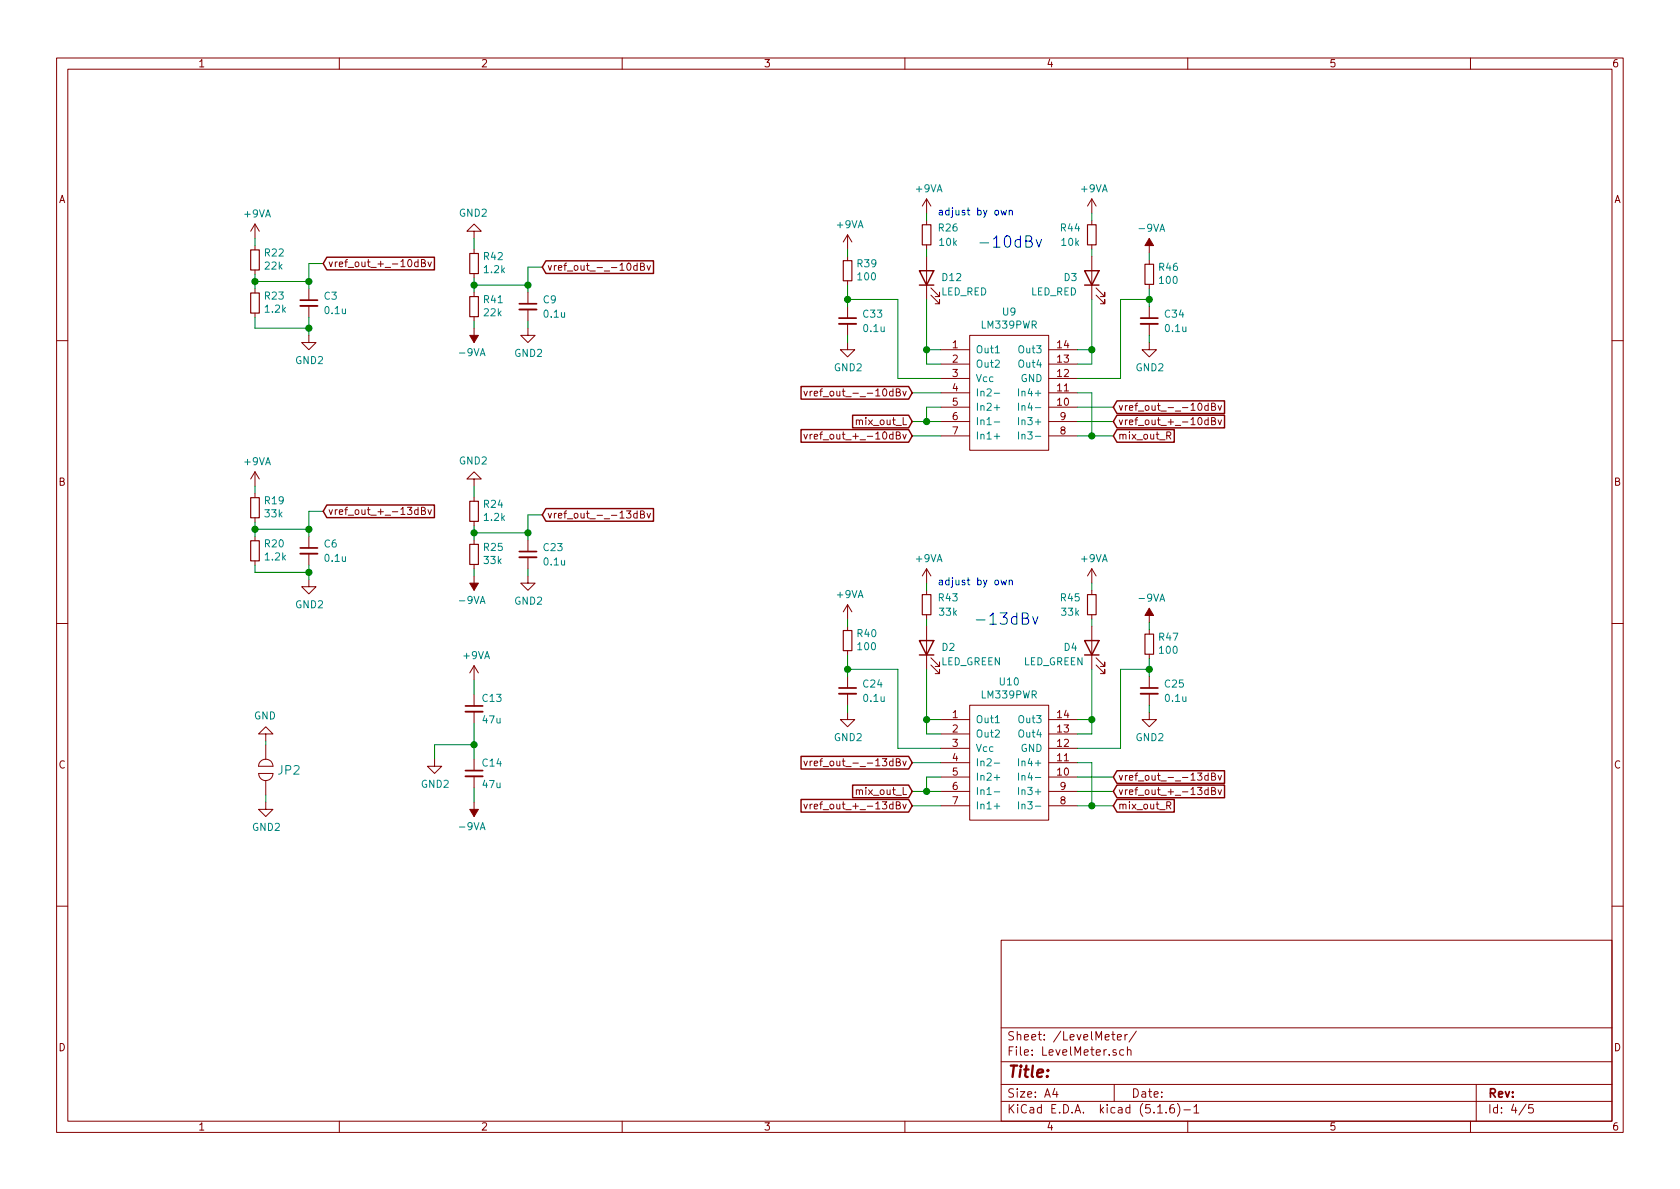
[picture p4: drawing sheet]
EESchema Schematic File Version 4
EELAYER 30 0
EELAYER END
$Descr A4 11693 8268
encoding utf-8
Sheet 4 5
Title ""
Date ""
Rev ""
Comp ""
Comment1 ""
Comment2 ""
Comment3 ""
Comment4 ""
$EndDescr
$Comp
L power:+9VA #PWR?
U 1 1
P 1775 1650
AR Path="/5EE15687/5F045951" Ref="#PWR?"  Part="1" 
AR Path="/5F045951" Ref="#PWR?"  Part="1" 
AR Path="/5EF8073C/5F045951" Ref="#PWR?"  Part="1" 
AR Path="/5F64D560/5F045951" Ref="#PWR050"  Part="1" 
F 0 "#PWR050" H 1775 1525 50  0001 C CNN
F 1 "+9VA" H 1790 1823 50  0000 C CNN
F 2 "" H 1775 1650 50  0001 C CNN
F 3 "" H 1775 1650 50  0001 C CNN
	1    1775 1650
	1    0    0    -1  
$EndComp
$Comp
L Device:R_Small R22
U 1 1
P 1775 1800
F 0 "R22" H 1716 1754 50  0000 R CNN
F 1 "22k" H 1716 1845 50  0000 R CNN
F 2 "Resistor_SMD:R_0603_1608Metric_Pad1.05x0.95mm_HandSolder" H 1775 1800 50  0001 C CNN
F 3 "~" H 1775 1800 50  0001 C CNN
	1    1775 1800
	-1   0    0    1   
$EndComp
Wire Wire Line
	1775 1700 1775 1650
$Comp
L Device:R_Small R23
U 1 1
P 1775 2100
F 0 "R23" H 1716 2054 50  0000 R CNN
F 1 "1.2k" H 1716 2145 50  0000 R CNN
F 2 "Resistor_SMD:R_0603_1608Metric_Pad1.05x0.95mm_HandSolder" H 1775 2100 50  0001 C CNN
F 3 "~" H 1775 2100 50  0001 C CNN
	1    1775 2100
	-1   0    0    1   
$EndComp
$Comp
L Device:R_Small R26
U 1 1
P 6450 1625
F 0 "R26" H 6600 1675 50  0000 C CNN
F 1 "10k" H 6600 1575 50  0000 C CNN
F 2 "Resistor_SMD:R_0603_1608Metric_Pad1.05x0.95mm_HandSolder" H 6450 1625 50  0001 C CNN
F 3 "~" H 6450 1625 50  0001 C CNN
	1    6450 1625
	1    0    0    -1  
$EndComp
Text GLabel 6350 2925 0    50   Input ~ 0
mix_out_L
$Comp
L Device:LED D12
U 1 1
P 6450 1925
F 0 "D12" V 6450 1825 50  0000 R CNN
F 1 "LED_RED" V 6350 1825 50  0000 R CNN
F 2 "LED_SMD:LED_0603_1608Metric_Pad1.05x0.95mm_HandSolder" H 6450 1925 50  0001 C CNN
F 3 "~" H 6450 1925 50  0001 C CNN
	1    6450 1925
	0    -1   -1   0   
$EndComp
Text Notes 6800 1725 0    79   ~ 0
-10dBv
Wire Wire Line
	1775 1900 1775 1950
Wire Wire Line
	1775 1950 2150 1950
Wire Wire Line
	2150 1950 2150 1825
Connection ~ 1775 1950
Wire Wire Line
	1775 1950 1775 2000
$Comp
L Device:R_Small R41
U 1 1
P 3300 2125
F 0 "R41" H 3241 2079 50  0000 R CNN
F 1 "22k" H 3241 2170 50  0000 R CNN
F 2 "Resistor_SMD:R_0603_1608Metric_Pad1.05x0.95mm_HandSolder" H 3300 2125 50  0001 C CNN
F 3 "~" H 3300 2125 50  0001 C CNN
	1    3300 2125
	-1   0    0    1   
$EndComp
$Comp
L Device:R_Small R42
U 1 1
P 3300 1825
F 0 "R42" H 3241 1779 50  0000 R CNN
F 1 "1.2k" H 3241 1870 50  0000 R CNN
F 2 "Resistor_SMD:R_0603_1608Metric_Pad1.05x0.95mm_HandSolder" H 3300 1825 50  0001 C CNN
F 3 "~" H 3300 1825 50  0001 C CNN
	1    3300 1825
	-1   0    0    1   
$EndComp
Wire Wire Line
	3300 2275 3300 2225
Wire Wire Line
	3300 1925 3300 1975
Wire Wire Line
	3300 1975 3675 1975
Connection ~ 3300 1975
Wire Wire Line
	3300 1975 3300 2025
Text GLabel 2250 1825 2    50   Input ~ 0
vref_out_+_-10dBv
Text GLabel 3775 1850 2    50   Input ~ 0
vref_out_-_-10dBv
Wire Wire Line
	6550 3025 6350 3025
$Comp
L power:+9VA #PWR?
U 1 1
P 5900 1725
AR Path="/5EE15687/5F528B81" Ref="#PWR?"  Part="1" 
AR Path="/5F528B81" Ref="#PWR?"  Part="1" 
AR Path="/5EF8073C/5F528B81" Ref="#PWR?"  Part="1" 
AR Path="/5F64D560/5F528B81" Ref="#PWR056"  Part="1" 
F 0 "#PWR056" H 5900 1600 50  0001 C CNN
F 1 "+9VA" H 5915 1898 50  0000 C CNN
F 2 "" H 5900 1725 50  0001 C CNN
F 3 "" H 5900 1725 50  0001 C CNN
	1    5900 1725
	1    0    0    -1  
$EndComp
$Comp
L power:-9VA #PWR?
U 1 1
P 3300 2275
AR Path="/5EE15687/5F52A8F1" Ref="#PWR?"  Part="1" 
AR Path="/5EF8073C/5F52A8F1" Ref="#PWR?"  Part="1" 
AR Path="/5F52A8F1" Ref="#PWR?"  Part="1" 
AR Path="/5F64D560/5F52A8F1" Ref="#PWR055"  Part="1" 
F 0 "#PWR055" H 3300 2150 50  0001 C CNN
F 1 "-9VA" H 3315 2448 50  0000 C CNN
F 2 "" H 3300 2275 50  0001 C CNN
F 3 "" H 3300 2275 50  0001 C CNN
	1    3300 2275
	-1   0    0    1   
$EndComp
Wire Wire Line
	3300 1650 3300 1725
Wire Wire Line
	6350 2925 6450 2925
Wire Wire Line
	6350 2725 6550 2725
Wire Wire Line
	6550 2825 6450 2825
Wire Wire Line
	6450 2825 6450 2925
Connection ~ 6450 2925
Wire Wire Line
	6450 2925 6550 2925
Wire Wire Line
	6550 2525 6450 2525
Wire Wire Line
	6450 2525 6450 2425
Wire Wire Line
	6450 2425 6550 2425
Wire Wire Line
	7600 2425 7500 2425
Connection ~ 6450 2425
Wire Wire Line
	7500 2525 7600 2525
Wire Wire Line
	7600 2525 7600 2425
Connection ~ 7600 2425
$Comp
L Device:C_Small C?
U 1 1
P 5900 2225
AR Path="/5F54C558" Ref="C?"  Part="1" 
AR Path="/5EF8073C/5F54C558" Ref="C?"  Part="1" 
AR Path="/5F64D560/5F54C558" Ref="C33"  Part="1" 
F 0 "C33" H 6000 2275 50  0000 L CNN
F 1 "0.1u" H 6000 2175 50  0000 L CNN
F 2 "Capacitor_SMD:C_0603_1608Metric_Pad1.05x0.95mm_HandSolder" H 5900 2225 50  0001 C CNN
F 3 "~" H 5900 2225 50  0001 C CNN
	1    5900 2225
	1    0    0    -1  
$EndComp
Wire Wire Line
	5900 2325 5900 2375
Wire Wire Line
	6250 2625 6550 2625
Wire Wire Line
	6250 2075 5900 2075
Wire Wire Line
	6250 2075 6250 2625
Connection ~ 5900 2075
Wire Wire Line
	5900 2075 5900 2125
$Comp
L Device:C_Small C?
U 1 1
P 8000 2225
AR Path="/5F564556" Ref="C?"  Part="1" 
AR Path="/5EF8073C/5F564556" Ref="C?"  Part="1" 
AR Path="/5F64D560/5F564556" Ref="C34"  Part="1" 
F 0 "C34" H 8100 2275 50  0000 L CNN
F 1 "0.1u" H 8100 2175 50  0000 L CNN
F 2 "Capacitor_SMD:C_0603_1608Metric_Pad1.05x0.95mm_HandSolder" H 8000 2225 50  0001 C CNN
F 3 "~" H 8000 2225 50  0001 C CNN
	1    8000 2225
	1    0    0    -1  
$EndComp
Wire Wire Line
	8000 2000 8000 2075
$Comp
L power:-9VA #PWR?
U 1 1
P 8000 1750
AR Path="/5EE15687/5F56DC02" Ref="#PWR?"  Part="1" 
AR Path="/5EF8073C/5F56DC02" Ref="#PWR?"  Part="1" 
AR Path="/5F56DC02" Ref="#PWR?"  Part="1" 
AR Path="/5F64D560/5F56DC02" Ref="#PWR081"  Part="1" 
F 0 "#PWR081" H 8000 1625 50  0001 C CNN
F 1 "-9VA" H 8015 1923 50  0000 C CNN
F 2 "" H 8000 1750 50  0001 C CNN
F 3 "" H 8000 1750 50  0001 C CNN
	1    8000 1750
	1    0    0    -1  
$EndComp
Wire Wire Line
	8000 2075 7800 2075
Wire Wire Line
	7800 2075 7800 2625
Wire Wire Line
	7800 2625 7500 2625
Connection ~ 8000 2075
Wire Wire Line
	8000 2075 8000 2125
$Comp
L power:+9VA #PWR?
U 1 1
P 6450 1475
AR Path="/5EE15687/5F5D3764" Ref="#PWR?"  Part="1" 
AR Path="/5F5D3764" Ref="#PWR?"  Part="1" 
AR Path="/5EF8073C/5F5D3764" Ref="#PWR?"  Part="1" 
AR Path="/5F64D560/5F5D3764" Ref="#PWR058"  Part="1" 
F 0 "#PWR058" H 6450 1350 50  0001 C CNN
F 1 "+9VA" H 6465 1648 50  0000 C CNN
F 2 "" H 6450 1475 50  0001 C CNN
F 3 "" H 6450 1475 50  0001 C CNN
	1    6450 1475
	1    0    0    -1  
$EndComp
Wire Wire Line
	6450 1475 6450 1525
Wire Wire Line
	6450 1725 6450 1775
$Comp
L toripoyo:LM339PWR U9
U 1 1
P 6750 3125
F 0 "U9" H 7025 4090 50  0000 C CNN
F 1 "LM339PWR" H 7025 3999 50  0000 C CNN
F 2 "Package_SO:TSSOP-14_4.4x5mm_P0.65mm" H 6500 3025 50  0001 C CNN
F 3 "" H 6500 3025 50  0001 C CNN
	1    6750 3125
	1    0    0    -1  
$EndComp
$Comp
L Device:R_Small R39
U 1 1
P 5900 1875
F 0 "R39" H 5841 1829 50  0000 R CNN
F 1 "100" H 5841 1920 50  0000 R CNN
F 2 "Resistor_SMD:R_0603_1608Metric_Pad1.05x0.95mm_HandSolder" H 5900 1875 50  0001 C CNN
F 3 "~" H 5900 1875 50  0001 C CNN
	1    5900 1875
	-1   0    0    1   
$EndComp
Wire Wire Line
	5900 1725 5900 1775
Wire Wire Line
	5900 1975 5900 2075
$Comp
L Device:R_Small R46
U 1 1
P 8000 1900
F 0 "R46" H 7941 1854 50  0000 R CNN
F 1 "100" H 7941 1945 50  0000 R CNN
F 2 "Resistor_SMD:R_0603_1608Metric_Pad1.05x0.95mm_HandSolder" H 8000 1900 50  0001 C CNN
F 3 "~" H 8000 1900 50  0001 C CNN
	1    8000 1900
	-1   0    0    1   
$EndComp
Wire Wire Line
	8000 1750 8000 1800
$Comp
L Device:C_Small C?
U 1 1
P 2150 2100
AR Path="/5FC6A940" Ref="C?"  Part="1" 
AR Path="/5EF8073C/5FC6A940" Ref="C?"  Part="1" 
AR Path="/5F64D560/5FC6A940" Ref="C3"  Part="1" 
F 0 "C3" H 2250 2150 50  0000 L CNN
F 1 "0.1u" H 2250 2050 50  0000 L CNN
F 2 "Capacitor_SMD:C_0603_1608Metric_Pad1.05x0.95mm_HandSolder" H 2150 2100 50  0001 C CNN
F 3 "~" H 2150 2100 50  0001 C CNN
	1    2150 2100
	1    0    0    -1  
$EndComp
Wire Wire Line
	2150 2000 2150 1950
Connection ~ 2150 1950
$Comp
L Device:C_Small C?
U 1 1
P 3675 2125
AR Path="/5FC86997" Ref="C?"  Part="1" 
AR Path="/5EF8073C/5FC86997" Ref="C?"  Part="1" 
AR Path="/5F64D560/5FC86997" Ref="C9"  Part="1" 
F 0 "C9" H 3775 2175 50  0000 L CNN
F 1 "0.1u" H 3775 2075 50  0000 L CNN
F 2 "Capacitor_SMD:C_0603_1608Metric_Pad1.05x0.95mm_HandSolder" H 3675 2125 50  0001 C CNN
F 3 "~" H 3675 2125 50  0001 C CNN
	1    3675 2125
	1    0    0    -1  
$EndComp
Wire Wire Line
	3675 2275 3675 2225
Wire Wire Line
	3675 2025 3675 1975
Wire Wire Line
	2250 1825 2150 1825
Wire Wire Line
	3775 1850 3675 1850
Wire Wire Line
	3675 1850 3675 1975
Connection ~ 3675 1975
Text GLabel 6350 3025 0    50   Input ~ 0
vref_out_+_-10dBv
Text GLabel 6350 2725 0    50   Input ~ 0
vref_out_-_-10dBv
Text GLabel 7750 2925 2    50   Input ~ 0
vref_out_+_-10dBv
Text GLabel 7750 2825 2    50   Input ~ 0
vref_out_-_-10dBv
Wire Wire Line
	7750 2825 7500 2825
Wire Wire Line
	7500 2925 7750 2925
Text GLabel 7750 3025 2    50   Input ~ 0
mix_out_R
Wire Wire Line
	7750 3025 7600 3025
Wire Wire Line
	7600 3025 7600 2725
Wire Wire Line
	7600 2725 7500 2725
Connection ~ 7600 3025
Wire Wire Line
	7600 3025 7500 3025
Wire Wire Line
	6450 2075 6450 2425
$Comp
L Device:R_Small R44
U 1 1
P 7600 1625
F 0 "R44" H 7450 1675 50  0000 C CNN
F 1 "10k" H 7450 1575 50  0000 C CNN
F 2 "Resistor_SMD:R_0603_1608Metric_Pad1.05x0.95mm_HandSolder" H 7600 1625 50  0001 C CNN
F 3 "~" H 7600 1625 50  0001 C CNN
	1    7600 1625
	1    0    0    -1  
$EndComp
$Comp
L Device:LED D3
U 1 1
P 7600 1925
F 0 "D3" V 7600 2125 50  0000 R CNN
F 1 "LED_RED" V 7500 2350 50  0000 R CNN
F 2 "LED_SMD:LED_0603_1608Metric_Pad1.05x0.95mm_HandSolder" H 7600 1925 50  0001 C CNN
F 3 "~" H 7600 1925 50  0001 C CNN
	1    7600 1925
	0    -1   -1   0   
$EndComp
$Comp
L power:+9VA #PWR?
U 1 1
P 7600 1475
AR Path="/5EE15687/5FDB93A6" Ref="#PWR?"  Part="1" 
AR Path="/5FDB93A6" Ref="#PWR?"  Part="1" 
AR Path="/5EF8073C/5FDB93A6" Ref="#PWR?"  Part="1" 
AR Path="/5F64D560/5FDB93A6" Ref="#PWR089"  Part="1" 
F 0 "#PWR089" H 7600 1350 50  0001 C CNN
F 1 "+9VA" H 7615 1648 50  0000 C CNN
F 2 "" H 7600 1475 50  0001 C CNN
F 3 "" H 7600 1475 50  0001 C CNN
	1    7600 1475
	1    0    0    -1  
$EndComp
Wire Wire Line
	7600 1475 7600 1525
Wire Wire Line
	7600 1725 7600 1775
Wire Wire Line
	7600 2075 7600 2425
$Comp
L Device:R_Small R43
U 1 1
P 6450 4200
F 0 "R43" H 6600 4250 50  0000 C CNN
F 1 "33k" H 6600 4150 50  0000 C CNN
F 2 "Resistor_SMD:R_0603_1608Metric_Pad1.05x0.95mm_HandSolder" H 6450 4200 50  0001 C CNN
F 3 "~" H 6450 4200 50  0001 C CNN
	1    6450 4200
	1    0    0    -1  
$EndComp
Text GLabel 6350 5500 0    50   Input ~ 0
mix_out_L
$Comp
L Device:LED D2
U 1 1
P 6450 4500
F 0 "D2" V 6450 4400 50  0000 R CNN
F 1 "LED_GREEN" V 6350 4400 50  0000 R CNN
F 2 "LED_SMD:LED_0603_1608Metric_Pad1.05x0.95mm_HandSolder" H 6450 4500 50  0001 C CNN
F 3 "~" H 6450 4500 50  0001 C CNN
	1    6450 4500
	0    -1   -1   0   
$EndComp
Text Notes 6775 4350 0    79   ~ 0
-13dBv
Wire Wire Line
	6550 5600 6350 5600
$Comp
L power:+9VA #PWR?
U 1 1
P 5900 4300
AR Path="/5EE15687/5FDCCFC2" Ref="#PWR?"  Part="1" 
AR Path="/5FDCCFC2" Ref="#PWR?"  Part="1" 
AR Path="/5EF8073C/5FDCCFC2" Ref="#PWR?"  Part="1" 
AR Path="/5F64D560/5FDCCFC2" Ref="#PWR086"  Part="1" 
F 0 "#PWR086" H 5900 4175 50  0001 C CNN
F 1 "+9VA" H 5915 4473 50  0000 C CNN
F 2 "" H 5900 4300 50  0001 C CNN
F 3 "" H 5900 4300 50  0001 C CNN
	1    5900 4300
	1    0    0    -1  
$EndComp
Wire Wire Line
	6350 5500 6450 5500
Wire Wire Line
	6350 5300 6550 5300
Wire Wire Line
	6550 5400 6450 5400
Wire Wire Line
	6450 5400 6450 5500
Connection ~ 6450 5500
Wire Wire Line
	6450 5500 6550 5500
Wire Wire Line
	6550 5100 6450 5100
Wire Wire Line
	6450 5100 6450 5000
Wire Wire Line
	6450 5000 6550 5000
Wire Wire Line
	7600 5000 7500 5000
Connection ~ 6450 5000
Wire Wire Line
	7500 5100 7600 5100
Wire Wire Line
	7600 5100 7600 5000
Connection ~ 7600 5000
$Comp
L Device:C_Small C?
U 1 1
P 5900 4800
AR Path="/5FDCCFE4" Ref="C?"  Part="1" 
AR Path="/5EF8073C/5FDCCFE4" Ref="C?"  Part="1" 
AR Path="/5F64D560/5FDCCFE4" Ref="C24"  Part="1" 
F 0 "C24" H 6000 4850 50  0000 L CNN
F 1 "0.1u" H 6000 4750 50  0000 L CNN
F 2 "Capacitor_SMD:C_0603_1608Metric_Pad1.05x0.95mm_HandSolder" H 5900 4800 50  0001 C CNN
F 3 "~" H 5900 4800 50  0001 C CNN
	1    5900 4800
	1    0    0    -1  
$EndComp
Wire Wire Line
	5900 4900 5900 4950
Wire Wire Line
	6250 5200 6550 5200
Wire Wire Line
	6250 4650 5900 4650
Wire Wire Line
	6250 4650 6250 5200
Connection ~ 5900 4650
Wire Wire Line
	5900 4650 5900 4700
$Comp
L Device:C_Small C?
U 1 1
P 8000 4800
AR Path="/5FDCCFFE" Ref="C?"  Part="1" 
AR Path="/5EF8073C/5FDCCFFE" Ref="C?"  Part="1" 
AR Path="/5F64D560/5FDCCFFE" Ref="C25"  Part="1" 
F 0 "C25" H 8100 4850 50  0000 L CNN
F 1 "0.1u" H 8100 4750 50  0000 L CNN
F 2 "Capacitor_SMD:C_0603_1608Metric_Pad1.05x0.95mm_HandSolder" H 8000 4800 50  0001 C CNN
F 3 "~" H 8000 4800 50  0001 C CNN
	1    8000 4800
	1    0    0    -1  
$EndComp
Wire Wire Line
	8000 4900 8000 4950
Wire Wire Line
	8000 4575 8000 4650
$Comp
L power:-9VA #PWR?
U 1 1
P 8000 4325
AR Path="/5EE15687/5FDCD00A" Ref="#PWR?"  Part="1" 
AR Path="/5EF8073C/5FDCD00A" Ref="#PWR?"  Part="1" 
AR Path="/5FDCD00A" Ref="#PWR?"  Part="1" 
AR Path="/5F64D560/5FDCD00A" Ref="#PWR091"  Part="1" 
F 0 "#PWR091" H 8000 4200 50  0001 C CNN
F 1 "-9VA" H 8015 4498 50  0000 C CNN
F 2 "" H 8000 4325 50  0001 C CNN
F 3 "" H 8000 4325 50  0001 C CNN
	1    8000 4325
	1    0    0    -1  
$EndComp
Wire Wire Line
	8000 4650 7800 4650
Wire Wire Line
	7800 4650 7800 5200
Wire Wire Line
	7800 5200 7500 5200
Connection ~ 8000 4650
Wire Wire Line
	8000 4650 8000 4700
$Comp
L power:+9VA #PWR?
U 1 1
P 6450 4050
AR Path="/5EE15687/5FDCD019" Ref="#PWR?"  Part="1" 
AR Path="/5FDCD019" Ref="#PWR?"  Part="1" 
AR Path="/5EF8073C/5FDCD019" Ref="#PWR?"  Part="1" 
AR Path="/5F64D560/5FDCD019" Ref="#PWR088"  Part="1" 
F 0 "#PWR088" H 6450 3925 50  0001 C CNN
F 1 "+9VA" H 6465 4223 50  0000 C CNN
F 2 "" H 6450 4050 50  0001 C CNN
F 3 "" H 6450 4050 50  0001 C CNN
	1    6450 4050
	1    0    0    -1  
$EndComp
Wire Wire Line
	6450 4050 6450 4100
Wire Wire Line
	6450 4300 6450 4350
$Comp
L toripoyo:LM339PWR U10
U 1 1
P 6750 5700
F 0 "U10" H 7025 6665 50  0000 C CNN
F 1 "LM339PWR" H 7025 6574 50  0000 C CNN
F 2 "Package_SO:TSSOP-14_4.4x5mm_P0.65mm" H 6500 5600 50  0001 C CNN
F 3 "" H 6500 5600 50  0001 C CNN
	1    6750 5700
	1    0    0    -1  
$EndComp
$Comp
L Device:R_Small R40
U 1 1
P 5900 4450
F 0 "R40" H 5841 4404 50  0000 R CNN
F 1 "100" H 5841 4495 50  0000 R CNN
F 2 "Resistor_SMD:R_0603_1608Metric_Pad1.05x0.95mm_HandSolder" H 5900 4450 50  0001 C CNN
F 3 "~" H 5900 4450 50  0001 C CNN
	1    5900 4450
	-1   0    0    1   
$EndComp
Wire Wire Line
	5900 4300 5900 4350
Wire Wire Line
	5900 4550 5900 4650
$Comp
L Device:R_Small R47
U 1 1
P 8000 4475
F 0 "R47" H 7941 4429 50  0000 R CNN
F 1 "100" H 7941 4520 50  0000 R CNN
F 2 "Resistor_SMD:R_0603_1608Metric_Pad1.05x0.95mm_HandSolder" H 8000 4475 50  0001 C CNN
F 3 "~" H 8000 4475 50  0001 C CNN
	1    8000 4475
	-1   0    0    1   
$EndComp
Wire Wire Line
	8000 4325 8000 4375
Text GLabel 6350 5600 0    50   Input ~ 0
vref_out_+_-13dBv
Text GLabel 6350 5300 0    50   Input ~ 0
vref_out_-_-13dBv
Text GLabel 7750 5500 2    50   Input ~ 0
vref_out_+_-13dBv
Text GLabel 7750 5400 2    50   Input ~ 0
vref_out_-_-13dBv
Wire Wire Line
	7750 5400 7500 5400
Wire Wire Line
	7500 5500 7750 5500
Text GLabel 7750 5600 2    50   Input ~ 0
mix_out_R
Wire Wire Line
	7750 5600 7600 5600
Wire Wire Line
	7600 5600 7600 5300
Wire Wire Line
	7600 5300 7500 5300
Connection ~ 7600 5600
Wire Wire Line
	7600 5600 7500 5600
Wire Wire Line
	6450 4650 6450 5000
$Comp
L Device:R_Small R45
U 1 1
P 7600 4200
F 0 "R45" H 7450 4250 50  0000 C CNN
F 1 "33k" H 7450 4150 50  0000 C CNN
F 2 "Resistor_SMD:R_0603_1608Metric_Pad1.05x0.95mm_HandSolder" H 7600 4200 50  0001 C CNN
F 3 "~" H 7600 4200 50  0001 C CNN
	1    7600 4200
	1    0    0    -1  
$EndComp
$Comp
L Device:LED D4
U 1 1
P 7600 4500
F 0 "D4" V 7600 4700 50  0000 R CNN
F 1 "LED_GREEN" V 7500 4975 50  0000 R CNN
F 2 "LED_SMD:LED_0603_1608Metric_Pad1.05x0.95mm_HandSolder" H 7600 4500 50  0001 C CNN
F 3 "~" H 7600 4500 50  0001 C CNN
	1    7600 4500
	0    -1   -1   0   
$EndComp
$Comp
L power:+9VA #PWR?
U 1 1
P 7600 4050
AR Path="/5EE15687/5FDCD067" Ref="#PWR?"  Part="1" 
AR Path="/5FDCD067" Ref="#PWR?"  Part="1" 
AR Path="/5EF8073C/5FDCD067" Ref="#PWR?"  Part="1" 
AR Path="/5F64D560/5FDCD067" Ref="#PWR090"  Part="1" 
F 0 "#PWR090" H 7600 3925 50  0001 C CNN
F 1 "+9VA" H 7615 4223 50  0000 C CNN
F 2 "" H 7600 4050 50  0001 C CNN
F 3 "" H 7600 4050 50  0001 C CNN
	1    7600 4050
	1    0    0    -1  
$EndComp
Wire Wire Line
	7600 4050 7600 4100
Wire Wire Line
	7600 4300 7600 4350
Wire Wire Line
	7600 4650 7600 5000
$Comp
L power:+9VA #PWR?
U 1 1
P 1775 3375
AR Path="/5EE15687/5FDDC244" Ref="#PWR?"  Part="1" 
AR Path="/5FDDC244" Ref="#PWR?"  Part="1" 
AR Path="/5EF8073C/5FDDC244" Ref="#PWR?"  Part="1" 
AR Path="/5F64D560/5FDDC244" Ref="#PWR042"  Part="1" 
F 0 "#PWR042" H 1775 3250 50  0001 C CNN
F 1 "+9VA" H 1790 3548 50  0000 C CNN
F 2 "" H 1775 3375 50  0001 C CNN
F 3 "" H 1775 3375 50  0001 C CNN
	1    1775 3375
	1    0    0    -1  
$EndComp
$Comp
L Device:R_Small R19
U 1 1
P 1775 3525
F 0 "R19" H 1716 3479 50  0000 R CNN
F 1 "33k" H 1716 3570 50  0000 R CNN
F 2 "Resistor_SMD:R_0603_1608Metric_Pad1.05x0.95mm_HandSolder" H 1775 3525 50  0001 C CNN
F 3 "~" H 1775 3525 50  0001 C CNN
	1    1775 3525
	-1   0    0    1   
$EndComp
Wire Wire Line
	1775 3425 1775 3375
$Comp
L Device:R_Small R20
U 1 1
P 1775 3825
F 0 "R20" H 1716 3779 50  0000 R CNN
F 1 "1.2k" H 1716 3870 50  0000 R CNN
F 2 "Resistor_SMD:R_0603_1608Metric_Pad1.05x0.95mm_HandSolder" H 1775 3825 50  0001 C CNN
F 3 "~" H 1775 3825 50  0001 C CNN
	1    1775 3825
	-1   0    0    1   
$EndComp
Wire Wire Line
	1775 3975 1775 3925
Wire Wire Line
	1775 3625 1775 3675
Wire Wire Line
	1775 3675 2150 3675
Wire Wire Line
	2150 3675 2150 3550
Connection ~ 1775 3675
Wire Wire Line
	1775 3675 1775 3725
$Comp
L Device:R_Small R25
U 1 1
P 3300 3850
F 0 "R25" H 3241 3804 50  0000 R CNN
F 1 "33k" H 3241 3895 50  0000 R CNN
F 2 "Resistor_SMD:R_0603_1608Metric_Pad1.05x0.95mm_HandSolder" H 3300 3850 50  0001 C CNN
F 3 "~" H 3300 3850 50  0001 C CNN
	1    3300 3850
	-1   0    0    1   
$EndComp
$Comp
L Device:R_Small R24
U 1 1
P 3300 3550
F 0 "R24" H 3241 3504 50  0000 R CNN
F 1 "1.2k" H 3241 3595 50  0000 R CNN
F 2 "Resistor_SMD:R_0603_1608Metric_Pad1.05x0.95mm_HandSolder" H 3300 3550 50  0001 C CNN
F 3 "~" H 3300 3550 50  0001 C CNN
	1    3300 3550
	-1   0    0    1   
$EndComp
Wire Wire Line
	3300 4000 3300 3950
Wire Wire Line
	3300 3650 3300 3700
Wire Wire Line
	3300 3700 3675 3700
Connection ~ 3300 3700
Wire Wire Line
	3300 3700 3300 3750
Text GLabel 2250 3550 2    50   Input ~ 0
vref_out_+_-13dBv
Text GLabel 3775 3575 2    50   Input ~ 0
vref_out_-_-13dBv
$Comp
L power:-9VA #PWR?
U 1 1
P 3300 4000
AR Path="/5EE15687/5FDDC28E" Ref="#PWR?"  Part="1" 
AR Path="/5EF8073C/5FDDC28E" Ref="#PWR?"  Part="1" 
AR Path="/5FDDC28E" Ref="#PWR?"  Part="1" 
AR Path="/5F64D560/5FDDC28E" Ref="#PWR083"  Part="1" 
F 0 "#PWR083" H 3300 3875 50  0001 C CNN
F 1 "-9VA" H 3315 4173 50  0000 C CNN
F 2 "" H 3300 4000 50  0001 C CNN
F 3 "" H 3300 4000 50  0001 C CNN
	1    3300 4000
	-1   0    0    1   
$EndComp
Wire Wire Line
	3300 3375 3300 3450
$Comp
L Device:C_Small C?
U 1 1
P 2150 3825
AR Path="/5FDDC2A3" Ref="C?"  Part="1" 
AR Path="/5EF8073C/5FDDC2A3" Ref="C?"  Part="1" 
AR Path="/5F64D560/5FDDC2A3" Ref="C6"  Part="1" 
F 0 "C6" H 2250 3875 50  0000 L CNN
F 1 "0.1u" H 2250 3775 50  0000 L CNN
F 2 "Capacitor_SMD:C_0603_1608Metric_Pad1.05x0.95mm_HandSolder" H 2150 3825 50  0001 C CNN
F 3 "~" H 2150 3825 50  0001 C CNN
	1    2150 3825
	1    0    0    -1  
$EndComp
Wire Wire Line
	2150 3975 2150 3925
Wire Wire Line
	2150 3725 2150 3675
Connection ~ 2150 3675
$Comp
L Device:C_Small C?
U 1 1
P 3675 3850
AR Path="/5FDDC2BA" Ref="C?"  Part="1" 
AR Path="/5EF8073C/5FDDC2BA" Ref="C?"  Part="1" 
AR Path="/5F64D560/5FDDC2BA" Ref="C23"  Part="1" 
F 0 "C23" H 3775 3900 50  0000 L CNN
F 1 "0.1u" H 3775 3800 50  0000 L CNN
F 2 "Capacitor_SMD:C_0603_1608Metric_Pad1.05x0.95mm_HandSolder" H 3675 3850 50  0001 C CNN
F 3 "~" H 3675 3850 50  0001 C CNN
	1    3675 3850
	1    0    0    -1  
$EndComp
Wire Wire Line
	3675 4000 3675 3950
Wire Wire Line
	3675 3750 3675 3700
Wire Wire Line
	2250 3550 2150 3550
Wire Wire Line
	3775 3575 3675 3575
Wire Wire Line
	3675 3575 3675 3700
Connection ~ 3675 3700
$Comp
L power:GND2 #PWR053
U 1 1
P 2150 2325
F 0 "#PWR053" H 2150 2075 50  0001 C CNN
F 1 "GND2" H 2155 2152 50  0000 C CNN
F 2 "" H 2150 2325 50  0001 C CNN
F 3 "" H 2150 2325 50  0001 C CNN
	1    2150 2325
	1    0    0    -1  
$EndComp
Wire Wire Line
	2150 2200 2150 2275
Wire Wire Line
	2150 2275 1775 2275
Wire Wire Line
	1775 2200 1775 2275
Connection ~ 2150 2275
Wire Wire Line
	2150 2275 2150 2325
$Comp
L power:GND2 #PWR054
U 1 1
P 2150 4025
F 0 "#PWR054" H 2150 3775 50  0001 C CNN
F 1 "GND2" H 2155 3852 50  0000 C CNN
F 2 "" H 2150 4025 50  0001 C CNN
F 3 "" H 2150 4025 50  0001 C CNN
	1    2150 4025
	1    0    0    -1  
$EndComp
Wire Wire Line
	1775 3975 2150 3975
Wire Wire Line
	2150 3975 2150 4025
Connection ~ 2150 3975
$Comp
L power:GND2 #PWR057
U 1 1
P 3300 1650
F 0 "#PWR057" H 3300 1400 50  0001 C CNN
F 1 "GND2" H 3305 1477 50  0000 C CNN
F 2 "" H 3300 1650 50  0001 C CNN
F 3 "" H 3300 1650 50  0001 C CNN
	1    3300 1650
	-1   0    0    1   
$EndComp
$Comp
L power:GND2 #PWR084
U 1 1
P 3675 2275
F 0 "#PWR084" H 3675 2025 50  0001 C CNN
F 1 "GND2" H 3680 2102 50  0000 C CNN
F 2 "" H 3675 2275 50  0001 C CNN
F 3 "" H 3675 2275 50  0001 C CNN
	1    3675 2275
	1    0    0    -1  
$EndComp
$Comp
L power:GND2 #PWR085
U 1 1
P 3675 4000
F 0 "#PWR085" H 3675 3750 50  0001 C CNN
F 1 "GND2" H 3680 3827 50  0000 C CNN
F 2 "" H 3675 4000 50  0001 C CNN
F 3 "" H 3675 4000 50  0001 C CNN
	1    3675 4000
	1    0    0    -1  
$EndComp
$Comp
L power:GND2 #PWR082
U 1 1
P 3300 3375
F 0 "#PWR082" H 3300 3125 50  0001 C CNN
F 1 "GND2" H 3305 3202 50  0000 C CNN
F 2 "" H 3300 3375 50  0001 C CNN
F 3 "" H 3300 3375 50  0001 C CNN
	1    3300 3375
	-1   0    0    1   
$EndComp
$Comp
L power:GND2 #PWR087
U 1 1
P 5900 2375
F 0 "#PWR087" H 5900 2125 50  0001 C CNN
F 1 "GND2" H 5905 2202 50  0000 C CNN
F 2 "" H 5900 2375 50  0001 C CNN
F 3 "" H 5900 2375 50  0001 C CNN
	1    5900 2375
	1    0    0    -1  
$EndComp
$Comp
L power:GND2 #PWR052
U 1 1
P 1850 5575
F 0 "#PWR052" H 1850 5325 50  0001 C CNN
F 1 "GND2" H 1855 5402 50  0000 C CNN
F 2 "" H 1850 5575 50  0001 C CNN
F 3 "" H 1850 5575 50  0001 C CNN
	1    1850 5575
	1    0    0    -1  
$EndComp
$Comp
L power:GND #PWR051
U 1 1
P 1850 5150
F 0 "#PWR051" H 1850 4900 50  0001 C CNN
F 1 "GND" H 1855 4977 50  0000 C CNN
F 2 "" H 1850 5150 50  0001 C CNN
F 3 "" H 1850 5150 50  0001 C CNN
	1    1850 5150
	-1   0    0    1   
$EndComp
Wire Wire Line
	1850 5525 1850 5575
$Comp
L power:GND2 #PWR092
U 1 1
P 5900 4950
F 0 "#PWR092" H 5900 4700 50  0001 C CNN
F 1 "GND2" H 5905 4777 50  0000 C CNN
F 2 "" H 5900 4950 50  0001 C CNN
F 3 "" H 5900 4950 50  0001 C CNN
	1    5900 4950
	1    0    0    -1  
$EndComp
$Comp
L power:GND2 #PWR097
U 1 1
P 8000 4950
F 0 "#PWR097" H 8000 4700 50  0001 C CNN
F 1 "GND2" H 8005 4777 50  0000 C CNN
F 2 "" H 8000 4950 50  0001 C CNN
F 3 "" H 8000 4950 50  0001 C CNN
	1    8000 4950
	1    0    0    -1  
$EndComp
Wire Wire Line
	8000 2325 8000 2375
$Comp
L power:GND2 #PWR096
U 1 1
P 8000 2375
F 0 "#PWR096" H 8000 2125 50  0001 C CNN
F 1 "GND2" H 8005 2202 50  0000 C CNN
F 2 "" H 8000 2375 50  0001 C CNN
F 3 "" H 8000 2375 50  0001 C CNN
	1    8000 2375
	1    0    0    -1  
$EndComp
$Comp
L kamiya:UserShort JP2
U 1 1
P 1850 5375
F 0 "JP2" V 1825 5453 60  0000 L CNN
F 1 "UserShort" H 1800 5275 60  0001 C CNN
F 2 "Jumper:SolderJumper-2_P1.3mm_Open_RoundedPad1.0x1.5mm" H 1900 5375 60  0001 C CNN
F 3 "" H 1900 5375 60  0000 C CNN
	1    1850 5375
	0    1    1    0   
$EndComp
Wire Wire Line
	1850 5150 1850 5175
$Comp
L power:+9VA #PWR?
U 1 1
P 3300 4725
AR Path="/5EE15687/5FD2F7A6" Ref="#PWR?"  Part="1" 
AR Path="/5F64D560/5FD2F7A6" Ref="#PWR0103"  Part="1" 
F 0 "#PWR0103" H 3300 4600 50  0001 C CNN
F 1 "+9VA" H 3315 4898 50  0000 C CNN
F 2 "" H 3300 4725 50  0001 C CNN
F 3 "" H 3300 4725 50  0001 C CNN
	1    3300 4725
	1    0    0    -1  
$EndComp
$Comp
L power:-9VA #PWR?
U 1 1
P 3300 5575
AR Path="/5EE15687/5FD2F7AC" Ref="#PWR?"  Part="1" 
AR Path="/5F64D560/5FD2F7AC" Ref="#PWR0104"  Part="1" 
F 0 "#PWR0104" H 3300 5450 50  0001 C CNN
F 1 "-9VA" H 3315 5748 50  0000 C CNN
F 2 "" H 3300 5575 50  0001 C CNN
F 3 "" H 3300 5575 50  0001 C CNN
	1    3300 5575
	-1   0    0    1   
$EndComp
$Comp
L Device:C_Small C?
U 1 1
P 3300 4925
AR Path="/5EE15687/5FD2F7B2" Ref="C?"  Part="1" 
AR Path="/5F64D560/5FD2F7B2" Ref="C13"  Part="1" 
F 0 "C13" H 3350 5000 50  0000 L CNN
F 1 "47u" H 3350 4850 50  0000 L CNN
F 2 "Capacitor_SMD:C_1210_3225Metric_Pad1.42x2.65mm_HandSolder" H 3300 4925 50  0001 C CNN
F 3 "~" H 3300 4925 50  0001 C CNN
	1    3300 4925
	1    0    0    -1  
$EndComp
$Comp
L Device:C_Small C?
U 1 1
P 3300 5375
AR Path="/5EE15687/5FD2F7B8" Ref="C?"  Part="1" 
AR Path="/5F64D560/5FD2F7B8" Ref="C14"  Part="1" 
F 0 "C14" H 3350 5450 50  0000 L CNN
F 1 "47u" H 3350 5300 50  0000 L CNN
F 2 "Capacitor_SMD:C_1210_3225Metric_Pad1.42x2.65mm_HandSolder" H 3300 5375 50  0001 C CNN
F 3 "~" H 3300 5375 50  0001 C CNN
	1    3300 5375
	1    0    0    -1  
$EndComp
Wire Wire Line
	3300 5025 3300 5175
Wire Wire Line
	3025 5175 3300 5175
Connection ~ 3300 5175
Wire Wire Line
	3300 5175 3300 5275
Wire Wire Line
	3300 5475 3300 5575
Wire Wire Line
	3300 4725 3300 4825
$Comp
L power:GND2 #PWR0105
U 1 1
P 3025 5275
F 0 "#PWR0105" H 3025 5025 50  0001 C CNN
F 1 "GND2" H 3030 5102 50  0000 C CNN
F 2 "" H 3025 5275 50  0001 C CNN
F 3 "" H 3025 5275 50  0001 C CNN
	1    3025 5275
	1    0    0    -1  
$EndComp
Wire Wire Line
	3025 5275 3025 5175
Text Notes 6525 4075 0    50   ~ 0
adjust by own
Text Notes 6525 1500 0    50   ~ 0
adjust by own
$EndSCHEMATC
